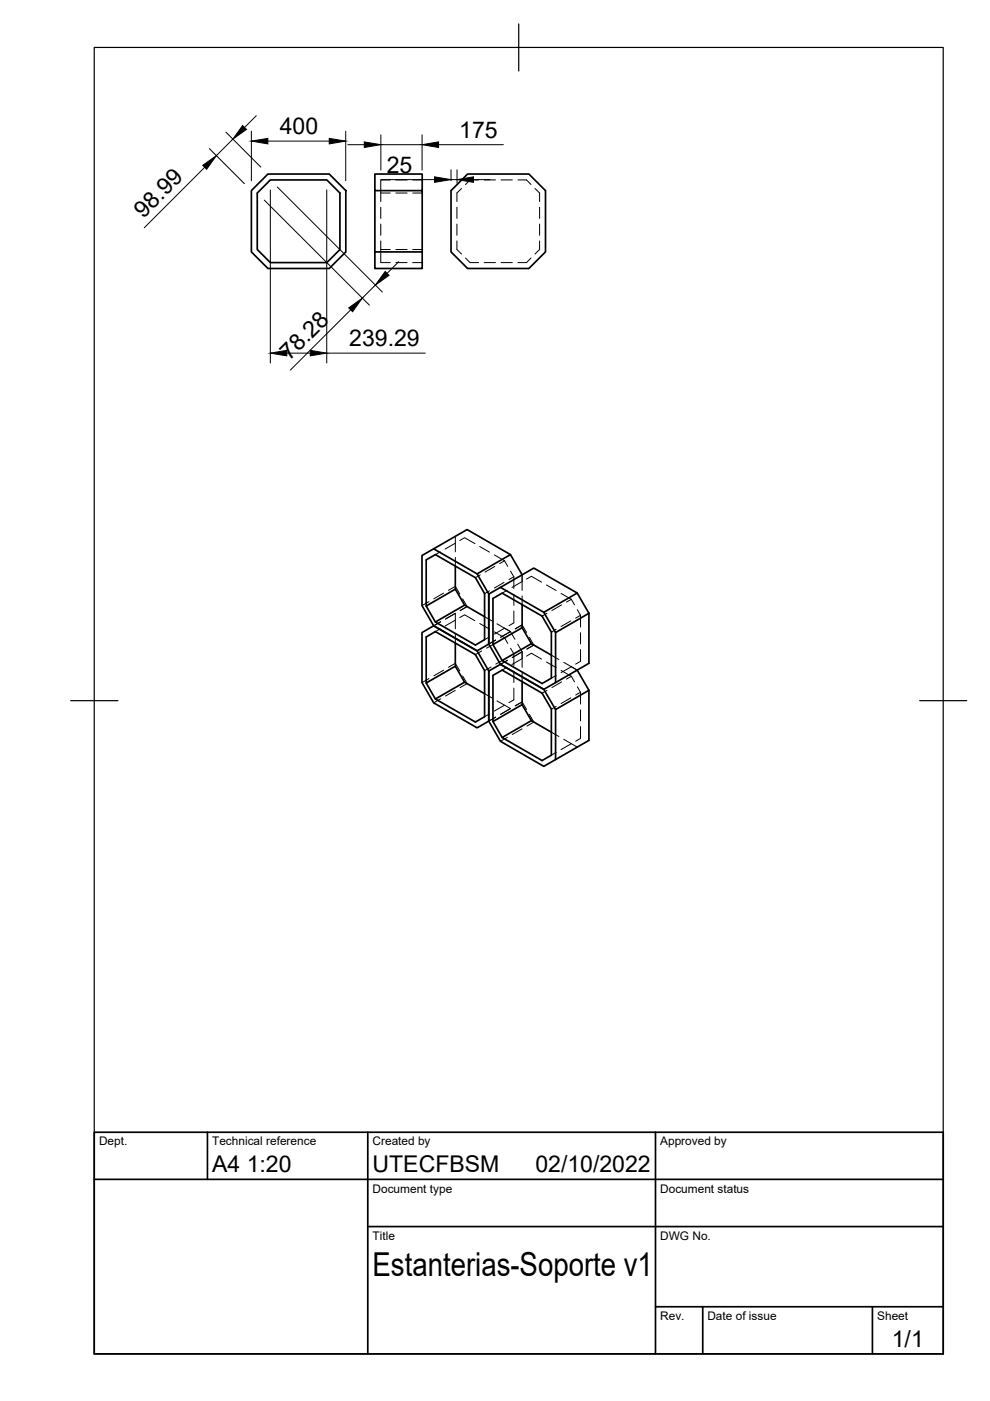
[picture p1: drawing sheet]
<svg xmlns="http://www.w3.org/2000/svg" width="210mm" height="297mm" viewBox="0 0 210 297" stroke-linecap="round" stroke-linejoin="round" font-family="sans-serif">
<!-- layer: Oculto -->
<g fill="none" stroke="#000" stroke-width=".21">
<path d="M82.7 38.1h-2v2.8h2M83.9 38.1h2.4M87.5 38.1h2M97.9 40l-1 .9v1.8M101.5 38.1h-1.8l-1 1M102.7 38.1h2.4M106.2 38.1h2.4M109.8 38.1h1.8l1 1M113.4 40l1 .9v1.8M80.7 51.1v1.8h2M80.7 52.9v2.8h2M80.7 40.9v1.8"/>
<path d="M80.7 43.9v2.4M80.7 47.5v2.4M83.9 40.9h2.4M83.9 55.7h2.4M83.9 52.9h2.4M87.5 40.9h2M87.5 55.7h2M87.5 52.9h2M96.9 51.1v1.8l1 1M96.9 43.9v2.4M96.9 47.5v2.4M98.7 54.7l1 1h1.8"/>
<path d="M102.7 55.7h2.4M106.2 55.7h2.4M112.6 54.7l-1 1h-1.8M114.4 51.1v1.8l-1 1M114.4 43.9v2.4M114.4 47.5v2.4M93.3 117l-1 .6M96.5 115.2l-2.1 1.2M96.5 113.7v3.3M96.5 118.2v1.8M97.5 114.6l1-.6 2.2 1.3M101.7 115.9l2.1 1.2"/>
<path d="M104.8 117.7l2.2 1.2M107 118.9l.7 1.2M107 118.9l-1.1 .6M91 127.6l-1.5 .8M93.3 133.3l-1 .6M93.4 131.8l-1.5 .9M94 125.8l-2 1.1M95.1 125.2l1.4-.9 1 1.6M96.5 131.5l-2.1 1.2M96.5 130.1l-2 1.1M96.5 130v3.3M96.5 134.5v1.9"/>
<path d="M97.5 130.9l1-.5 2.2 1.2M98.1 127l.9 1.6-1.4 .9M101.7 132.2l2.1 1.2M101.8 121.9l-1 .6M102.1 138l-1.3 .8M102.7 130.8l1.7 .9M103.8 125.3l-1.1 .6M103.8 135l-1.1 .6M104.5 136.7l-1.3 .7M104.8 134l2.2 1.2 .7 1.2M104.9 120.1l-2.1 1.2M105.1 135.7l-1.5 .9"/>
<path d="M105.4 132.3l2.8 1.6 1 1.6M106.9 123.5l-2.1 1.2M106.9 133.3l-2.1 1.1M107.5 125.2l-1 .6M108.2 133.9l-2.1 1.2M108.2 137.4l.7 1.2v2.5M108.2 121.1l.7 1.2M108.9 122.3v2.5M108.9 126v2.4M108.9 129.5v2.6l-1 .6M108.9 122.3l-1 .6M109.2 133.3l1.5-.8 1 1.6"/>
<path d="M109.8 136.6l.9 1.6M110.6 139.7l-2.1 1.2M110.6 123.4l-2.1 1.2M110.7 138.2l-2.1 1.2M110.7 121.9v3.3M110.7 126.4v1.8M110.7 138.2v3.3M111.6 139.1l1.1-.6 2.1 1.2M111.6 122.8l1.1-.6 2.1 1.2M112.2 135.1l1 1.7-1.5 .8M115.9 124l2 1.2M116 130l-1.1 .6"/>
<path d="M116.9 138.9l1.6 .9M117.9 133.4l-1 .6M119 125.8l2.1 1.3M119.1 128.3l-2.1 1.1M121 131.6l-2 1.2M121.1 127.1l.7 1.1M121.1 127.1l-1 .6M122.4 129.3l.7 1.2M123.1 130.5v2.5M123.1 134.1v2.4M123.1 137.7v2.5l-1.1 .6M123.1 130.5l-1.1 .5"/>
<path d="M91 143.9l-1.5 .8M93.4 148.2l-1.5 .8M94 142.1l-2 1.2M95.1 141.5l1.4-.9 1 1.7M96.5 146.4l-2 1.2M98.1 143.3l.9 1.6-1.4 .9M102.7 147.1l1.7 .9M103.8 151.4l-1.1 .6M104.1 141.4l-1.4 .8M105.1 152l-1.5 .9M105.4 148.6l2.8 1.6M106.5 140l-1.4 .8"/>
<path d="M106.9 149.6l-2.1 1.2M107.5 141.5l-1 .6M107.6 140l-1.5 .9M107.6 156.3l-1.5 .9M108.2 150.2l-2.1 1.3M108.9 145.9v2.5l-1 .6M108.9 142.3v2.4M109.2 149.7l1.5-.9 1 1.6M110.7 154.5l-2.1 1.2M110.7 142.7v1.8M112.2 151.5l1 1.6-1.5 .9M115.9 140.4l2 1.1"/>
<path d="M116 146.4l-1.1 .6M116.9 155.2l1.6 1M117.9 149.8l-1 .6M117.9 159.5l-1 .6M117.9 143.2l-1 .6M119 142.1l2.1 1.3M119.1 144.6l-2.1 1.2M119.5 140.4l2.9 1.7M119.5 156.7l2.9 1.7M121 148l-2 1.2M121 157.7l-2 1.2M121 141.4l-2 1.2"/>
<path d="M121.1 143.4l.7 1.2M121.1 143.4l-1 .6M122.4 145.6l.7 1.2M123.1 146.8l-1.1 .6M123.1 154v2.6l-1.1 .5M123.1 146.8v2.5M123.1 150.5v2.4"/>
</g>
<!-- layer: Visible -->
<g fill="none" stroke="#000" stroke-width=".36">
<path d="M57.3 38.1h12l2.8 2.8v12l-2.8 2.8h-12l-2.8-2.8v-12zM53.3 40.4l3.5-3.5h13l3.5 3.5v13l-3.5 3.5h-13l-3.5-3.5zM79.5 40.4v13M89.5 40.4h-10v-3.5h10v20h-10v-3.5h10M95.6 40.4l3.5-3.5h13l3.6 3.5v13l-3.6 3.5h-13l-3.5-3.5zM91.9 116.4l7.1-4.1 9.2 5.3M89.5 134.1l2.4-1.4 9.3 5.3 2.4 4.3v10.6l-2.4 1.4-9.3-5.3-2.4-4.3zM90.4 128.5v-9.8l1.9-1.1 8.5 4.9 1.9 3.4v9.7l-1.9 1.2-8.5-4.9 6.2-3.6 4.2 2.5M96.5 120v4.9M96.5 136.4v4.9M98.5 128.3l-2-3.4-6.1 3.6 1.9 3.4M101.2 121.7l-9.3-5.3-2.4 1.4v10.6l2.4 4.3 9.3 5.3 2.4-1.4v-10.7l-2.4-4.2 7-4.1 2.5 4.3"/>
<path d="M104.5 136.7v-9.8l2-1.1 8.4 4.8 2 3.4v9.8l-2 1.1-8.4-4.9 6.2-3.5 4.2 2.4M106.1 124.5l7.1-4.1 9.2 5.3M110.7 128.2v4.9M112.7 136.5l-2-3.4-6.2 3.6 2 3.3M115.3 129.8l7.1-4.1 2.5 4.3-7.1 4.1zM115.3 129.8l-9.2-5.3-2.5 1.4v10.7l2.5 4.3 9.2 5.3 2.5-1.5v-10.6M124.9 130v10.6l-7.1 4.1M90.4 144.8v-9.7l1.9-1.2 8.5 4.9 1.9 3.4v9.8l-1.9 1.1-8.5-4.9 6.2-3.6 4.2 2.5M98.5 144.6l-2-3.3-6.1 3.5 1.9 3.4M104.5 153v-9.8l2-1.1 8.4 4.9 2 3.4v9.7l-2 1.2-8.4-4.9 6.2-3.6 4.2 2.4M110.7 144.5v4.9M112.7 152.8l-2-3.4-6.2 3.6 2 3.4"/>
<path d="M122.4 142.1l2.5 4.3M124.9 146.4l-7.1 4-2.5-4.2-9.2-5.3-2.5 1.4v10.6l2.5 4.3 9.2 5.3 2.5-1.5v-10.6M124.9 146.4v10.6l-7.1 4"/>
</g>
<!-- layer: Border -->
<path d="M20 10.1h180v276.9h-180zM110 5.1v10M15 148.6h10M195 148.6h10" fill="none" stroke="#000" stroke-width=".25"/>
<!-- layer: TitleBlock -->
<path d="M20 240.1h180v46.9h-180zM20 250h180M44 240.1v9.9M78 240.1v46.9M139 240.1v46.9M78 260.1h122M139 277.1h61M149 277.1v9.9M185 277.1v9.9" fill="none" stroke="#000" stroke-width=".36"/>
<!-- layer: Dimensions -->
<g fill="none" stroke="#000" stroke-width=".21">
<path d="M43.4 35.5l-12.8 12.8M44.4 31.5l7.4 7.4M47.9 28l7.4 7.4M49.4 29.5l-3.5 3.5M53.3 27.8v10.5M54.3 24.5l-2.4 2.5M56.8 29.9h13M58.8 39.7l22.3 22.2M73.3 27.8v10.5M73.7 30.7h3.5M80.8 38.1h11.3M80.8 28.6v7.5"/>
<path d="M80.8 30.7h8.7M89.5 28.6v7.5M93 30.7h13.7M95.6 36v2.3M95.6 38.1h1.3M96.9 36v2.8M100.4 38.1h3.5M56 42.4l22.3 22.3M57.3 40.3v36.7M69.3 40.3v36.7M84.5 55.5l-2.4 2.5M60.8 74.9h5"/>
<path d="M69.3 74.9h20.9M74.4 65.7l-12.8 12.8M79.6 60.4l-2.8 2.8"/>
</g>
<path d="M43 35.1l2.9-2.1-2.1 2.9zM51.4 26.6l.9 .8-2.9 2.1zM53.3 29.9l3.5-.6v1.2zM69.8 29.3l3.5 .6-3.5 .6zM77.2 30.1l3.6 .6-3.6 .6zM92.1 37.5l3.5 .6-3.5 .6zM89.5 30.7l3.5-.6v1.2zM96.9 38.1l3.5-.6v1.2zM81.7 57.6l.8 .8-2.9 2zM57.3 74.9l3.5-.6v1.1zM65.8 74.3l3.5 .6-3.5 .5zM73.9 65.3l2.9-2.1-2 2.9z" fill="#000" stroke="#000" stroke-width=".21"/>
<text font-size="7" x="79" y="270.6">Estanterias-Soporte v1</text>
<g font-size="4.9">
<text x="59.3" y="28.5">400</text>
<text x="97.4" y="29.2">175</text>
<text x="82" y="36.6">25</text>
<text x="30.4" y="46.4" transform="rotate(-45 30.4 46.4)">98.99</text>
<text x="61.4" y="76.6" transform="rotate(-45 61.4 76.6)">78.28</text>
<text x="74" y="73.4">239.29</text>
<text x="45" y="248.5">A4 1:20</text>
<text x="79" y="248.5">UTECFBSM</text>
<text x="113.5" y="248.5">02/10/2022</text>
<text x="189.1" y="285.7">1/1</text>
</g>
<g font-size="2.5">
<text x="21" y="242.9">Dept.</text>
<text x="45" y="242.9">Technical reference</text>
<text x="79" y="242.9">Created by</text>
<text x="140" y="242.9">Approved by</text>
<text x="79" y="252.8">Document type</text>
<text x="140" y="252.8">Document status</text>
<text x="79" y="262.9">Title</text>
<text x="140" y="262.9">DWG No.</text>
<text x="140" y="279.9">Rev.</text>
<text x="150" y="279.9">Date of issue</text>
<text x="186" y="279.9">Sheet</text>
</g>
</svg>
